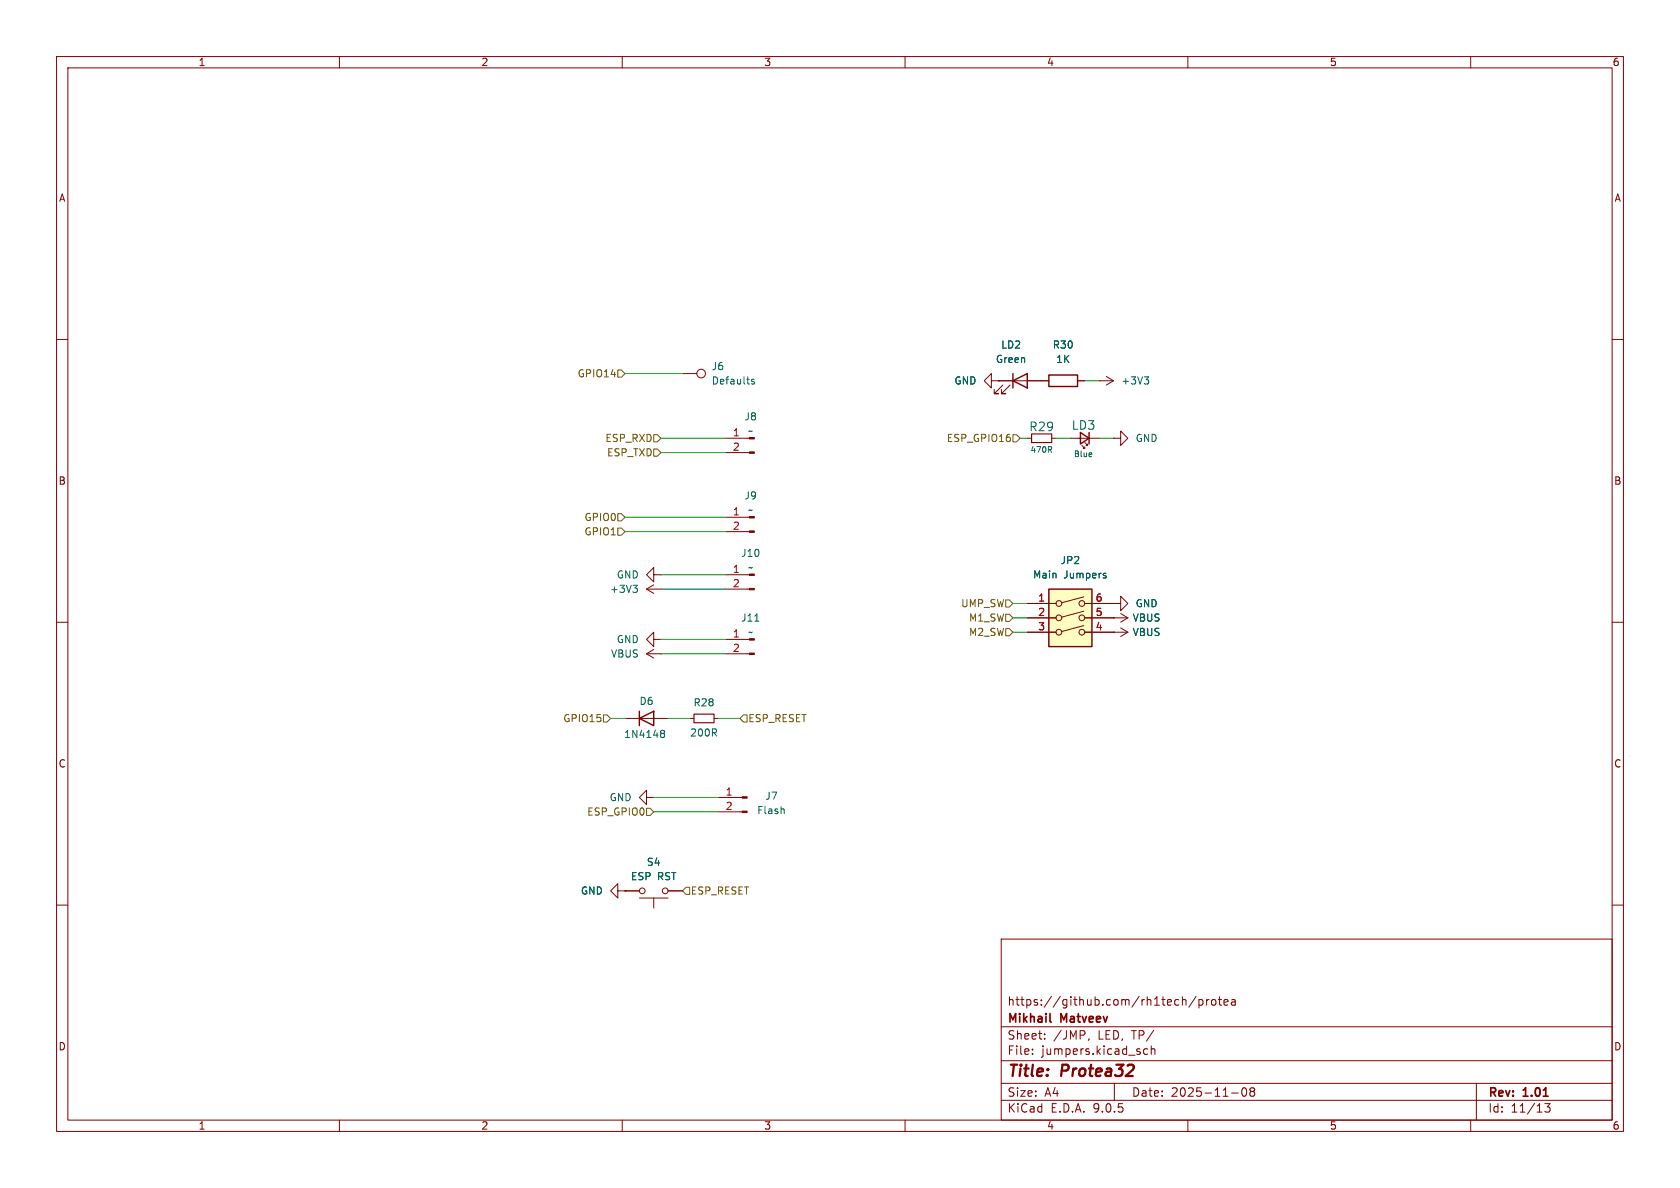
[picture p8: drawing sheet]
(kicad_sch
 (version 20250114)
 (generator "eeschema")
 (generator_version "9.0")
 (paper "A4")
 (title_block
  (title "${NAME}")
  (date "${DATE}")
  (rev "${VERSION}")
  (company "Mikhail Matveev")
  (comment 1 "https://github.com/rh1tech/protea"))
 (lib_symbols
  (symbol "Connector:TestPoint"
   (pin_numbers (hide yes))
   (pin_names
    (offset 0.762) (hide yes)) (exclude_from_sim no) (in_bom yes) (on_board yes)
   (property "Reference" "TP" (at 0 6.858 0) (effects (font (size 1.27 1.27))))
   (property "Value" "TestPoint" (at 0 5.08 0) (effects (font (size 1.27 1.27))))
   (property "Footprint" "" (at 5.08 0 0) (effects (font (size 1.27 1.27)) (hide yes)))
   (property "Datasheet" "~" (at 5.08 0 0) (effects (font (size 1.27 1.27)) (hide yes)))
   (property "Description" "test point" (at 0 0 0) (effects (font (size 1.27 1.27)) (hide yes)))
   (symbol "TestPoint_0_1"
    (circle (center 0 3.302) (radius 0.762) (stroke (width 0) (type default)) (fill (type none))))
   (symbol "TestPoint_1_1"
    (pin passive line (at 0 0 90) (length 2.54) (name "1" (effects (font (size 1.27 1.27)))) (number "1" (effects (font (size 1.27 1.27))))))
   (embedded_fonts no))
  (symbol "Protea:+3V3"
   (power)
   (pin_numbers (hide yes))
   (pin_names
    (offset 0) (hide yes)) (exclude_from_sim no) (in_bom yes) (on_board yes)
   (property "Reference" "#PWR" (at 0 -3.81 0) (effects (font (size 1.27 1.27)) (hide yes)))
   (property "Value" "+3V3" (at 0 3.556 0) (effects (font (size 1.27 1.27))))
   (property "Footprint" "" (at 0 0 0) (effects (font (size 1.27 1.27)) (hide yes)))
   (property "Datasheet" "" (at 0 0 0) (effects (font (size 1.27 1.27)) (hide yes)))
   (property "Description" "Power symbol creates a global label with name \"+3V3\"" (at 0 0 0) (effects (font (size 1.27 1.27)) (hide yes)))
   (symbol "+3V3_0_1"
    (polyline (pts (xy -0.762 1.27) (xy 0 2.54)) (stroke (width 0) (type default)) (fill (type none)))
    (polyline (pts (xy 0 2.54) (xy 0.762 1.27)) (stroke (width 0) (type default)) (fill (type none)))
    (polyline (pts (xy 0 0) (xy 0 2.54)) (stroke (width 0) (type default)) (fill (type none))))
   (symbol "+3V3_1_1"
    (pin power_in line (at 0 0 90) (length 0) (name "~" (effects (font (size 1.27 1.27)))) (number "1" (effects (font (size 1.27 1.27))))))
   (embedded_fonts no))
  (symbol "Protea:1N4148"
   (pin_numbers (hide yes))
   (pin_names (hide yes)) (exclude_from_sim no) (in_bom yes) (on_board yes)
   (property "Reference" "D" (at 0 2.54 0) (effects (font (size 1.27 1.27))))
   (property "Value" "1N4148" (at 0 -2.54 0) (effects (font (size 1.27 1.27))))
   (property "Footprint" "Diode_THT:D_DO-35_SOD27_P7.62mm_Horizontal" (at 0 0 0) (effects (font (size 1.27 1.27)) (hide yes)))
   (property "Datasheet" "https://assets.nexperia.com/documents/data-sheet/1N4148_1N4448.pdf" (at 0 0 0) (effects (font (size 1.27 1.27)) (hide yes)))
   (property "Description" "100V 0.15A standard switching diode, DO-35" (at 0 0 0) (effects (font (size 1.27 1.27)) (hide yes)))
   (property "Sim.Device" "D" (at 0 0 0) (effects (font (size 1.27 1.27)) (hide yes)))
   (property "Sim.Pins" "1=K 2=A" (at 0 0 0) (effects (font (size 1.27 1.27)) (hide yes)))
   (symbol "1N4148_0_1"
    (polyline (pts (xy -1.27 1.27) (xy -1.27 -1.27)) (stroke (width 0.254) (type default)) (fill (type none)))
    (polyline (pts (xy 1.27 1.27) (xy 1.27 -1.27) (xy -1.27 0) (xy 1.27 1.27)) (stroke (width 0.254) (type default)) (fill (type none)))
    (polyline (pts (xy 1.27 0) (xy -1.27 0)) (stroke (width 0) (type default)) (fill (type none))))
   (symbol "1N4148_1_1"
    (pin passive line (at -3.81 0 0) (length 2.54) (name "K" (effects (font (size 1.27 1.27)))) (number "1" (effects (font (size 1.27 1.27)))))
    (pin passive line (at 3.81 0 180) (length 2.54) (name "A" (effects (font (size 1.27 1.27)))) (number "2" (effects (font (size 1.27 1.27))))))
   (embedded_fonts no))
  (symbol "Protea:Conn_01x02_Pin"
   (pin_names
    (offset 1.016) (hide yes)) (exclude_from_sim no) (in_bom yes) (on_board yes)
   (property "Reference" "J" (at 0 2.54 0) (effects (font (size 1.27 1.27))))
   (property "Value" "Conn_01x02_Pin" (at 0 -5.08 0) (effects (font (size 1.27 1.27))))
   (property "Footprint" "" (at 0 0 0) (effects (font (size 1.27 1.27)) (hide yes)))
   (property "Datasheet" "~" (at 0 0 0) (effects (font (size 1.27 1.27)) (hide yes)))
   (property "Description" "Generic connector, single row, 01x02, script generated" (at 0 0 0) (effects (font (size 1.27 1.27)) (hide yes)))
   (symbol "Conn_01x02_Pin_1_1"
    (rectangle (start 0.8636 0.127) (end 0 -0.127) (stroke (width 0.1524) (type default)) (fill (type outline)))
    (rectangle (start 0.8636 -2.413) (end 0 -2.667) (stroke (width 0.1524) (type default)) (fill (type outline)))
    (polyline (pts (xy 1.27 0) (xy 0.8636 0)) (stroke (width 0.1524) (type default)) (fill (type none)))
    (polyline (pts (xy 1.27 -2.54) (xy 0.8636 -2.54)) (stroke (width 0.1524) (type default)) (fill (type none)))
    (pin passive line (at 5.08 0 180) (length 3.81) (name "Pin_1" (effects (font (size 1.27 1.27)))) (number "1" (effects (font (size 1.27 1.27)))))
    (pin passive line (at 5.08 -2.54 180) (length 3.81) (name "Pin_2" (effects (font (size 1.27 1.27)))) (number "2" (effects (font (size 1.27 1.27))))))
   (embedded_fonts no))
  (symbol "Protea:Conn_01x02_Pin_1"
   (pin_names
    (offset 1.016) (hide yes)) (exclude_from_sim no) (in_bom yes) (on_board yes)
   (property "Reference" "J" (at 0 2.54 0) (effects (font (size 1.27 1.27))))
   (property "Value" "Conn_01x02_Pin" (at 0 -5.08 0) (effects (font (size 1.27 1.27))))
   (property "Footprint" "" (at 0 0 0) (effects (font (size 1.27 1.27)) (hide yes)))
   (property "Datasheet" "~" (at 0 0 0) (effects (font (size 1.27 1.27)) (hide yes)))
   (property "Description" "Generic connector, single row, 01x02, script generated" (at 0 0 0) (effects (font (size 1.27 1.27)) (hide yes)))
   (symbol "Conn_01x02_Pin_1_1_1"
    (rectangle (start 0.8636 0.127) (end 0 -0.127) (stroke (width 0.1524) (type default)) (fill (type outline)))
    (rectangle (start 0.8636 -2.413) (end 0 -2.667) (stroke (width 0.1524) (type default)) (fill (type outline)))
    (polyline (pts (xy 1.27 0) (xy 0.8636 0)) (stroke (width 0.1524) (type default)) (fill (type none)))
    (polyline (pts (xy 1.27 -2.54) (xy 0.8636 -2.54)) (stroke (width 0.1524) (type default)) (fill (type none)))
    (pin passive line (at 5.08 0 180) (length 3.81) (name "Pin_1" (effects (font (size 1.27 1.27)))) (number "1" (effects (font (size 1.27 1.27)))))
    (pin passive line (at 5.08 -2.54 180) (length 3.81) (name "Pin_2" (effects (font (size 1.27 1.27)))) (number "2" (effects (font (size 1.27 1.27))))))
   (embedded_fonts no))
  (symbol "Protea:Conn_01x02_Pin_2"
   (pin_names
    (offset 1.016) (hide yes)) (exclude_from_sim no) (in_bom yes) (on_board yes)
   (property "Reference" "J" (at 0 2.54 0) (effects (font (size 1.27 1.27))))
   (property "Value" "Conn_01x02_Pin" (at 0 -5.08 0) (effects (font (size 1.27 1.27))))
   (property "Footprint" "" (at 0 0 0) (effects (font (size 1.27 1.27)) (hide yes)))
   (property "Datasheet" "~" (at 0 0 0) (effects (font (size 1.27 1.27)) (hide yes)))
   (property "Description" "Generic connector, single row, 01x02, script generated" (at 0 0 0) (effects (font (size 1.27 1.27)) (hide yes)))
   (symbol "Conn_01x02_Pin_2_1_1"
    (rectangle (start 0.8636 0.127) (end 0 -0.127) (stroke (width 0.1524) (type default)) (fill (type outline)))
    (rectangle (start 0.8636 -2.413) (end 0 -2.667) (stroke (width 0.1524) (type default)) (fill (type outline)))
    (polyline (pts (xy 1.27 0) (xy 0.8636 0)) (stroke (width 0.1524) (type default)) (fill (type none)))
    (polyline (pts (xy 1.27 -2.54) (xy 0.8636 -2.54)) (stroke (width 0.1524) (type default)) (fill (type none)))
    (pin passive line (at 5.08 0 180) (length 3.81) (name "Pin_1" (effects (font (size 1.27 1.27)))) (number "1" (effects (font (size 1.27 1.27)))))
    (pin passive line (at 5.08 -2.54 180) (length 3.81) (name "Pin_2" (effects (font (size 1.27 1.27)))) (number "2" (effects (font (size 1.27 1.27))))))
   (embedded_fonts no))
  (symbol "Protea:Conn_01x02_Pin_3"
   (pin_names
    (offset 1.016) (hide yes)) (exclude_from_sim no) (in_bom yes) (on_board yes)
   (property "Reference" "J" (at 0 2.54 0) (effects (font (size 1.27 1.27))))
   (property "Value" "Conn_01x02_Pin" (at 0 -5.08 0) (effects (font (size 1.27 1.27))))
   (property "Footprint" "" (at 0 0 0) (effects (font (size 1.27 1.27)) (hide yes)))
   (property "Datasheet" "~" (at 0 0 0) (effects (font (size 1.27 1.27)) (hide yes)))
   (property "Description" "Generic connector, single row, 01x02, script generated" (at 0 0 0) (effects (font (size 1.27 1.27)) (hide yes)))
   (symbol "Conn_01x02_Pin_3_1_1"
    (rectangle (start 0.8636 0.127) (end 0 -0.127) (stroke (width 0.1524) (type default)) (fill (type outline)))
    (rectangle (start 0.8636 -2.413) (end 0 -2.667) (stroke (width 0.1524) (type default)) (fill (type outline)))
    (polyline (pts (xy 1.27 0) (xy 0.8636 0)) (stroke (width 0.1524) (type default)) (fill (type none)))
    (polyline (pts (xy 1.27 -2.54) (xy 0.8636 -2.54)) (stroke (width 0.1524) (type default)) (fill (type none)))
    (pin passive line (at 5.08 0 180) (length 3.81) (name "Pin_1" (effects (font (size 1.27 1.27)))) (number "1" (effects (font (size 1.27 1.27)))))
    (pin passive line (at 5.08 -2.54 180) (length 3.81) (name "Pin_2" (effects (font (size 1.27 1.27)))) (number "2" (effects (font (size 1.27 1.27))))))
   (embedded_fonts no))
  (symbol "Protea:GND"
   (power)
   (pin_numbers (hide yes))
   (pin_names
    (offset 0) (hide yes)) (exclude_from_sim no) (in_bom yes) (on_board yes)
   (property "Reference" "#PWR" (at 0 -6.35 0) (effects (font (size 1.27 1.27)) (hide yes)))
   (property "Value" "GND" (at 0 -3.81 0) (effects (font (size 1.27 1.27))))
   (property "Footprint" "" (at 0 0 0) (effects (font (size 1.27 1.27)) (hide yes)))
   (property "Datasheet" "" (at 0 0 0) (effects (font (size 1.27 1.27)) (hide yes)))
   (property "Description" "Power symbol creates a global label with name \"GND\" , ground" (at 0 0 0) (effects (font (size 1.27 1.27)) (hide yes)))
   (symbol "GND_0_1"
    (polyline (pts (xy 0 0) (xy 0 -1.27) (xy 1.27 -1.27) (xy 0 -2.54) (xy -1.27 -1.27) (xy 0 -1.27)) (stroke (width 0) (type default)) (fill (type none))))
   (symbol "GND_1_1"
    (pin power_in line (at 0 0 270) (length 0) (name "~" (effects (font (size 1.27 1.27)))) (number "1" (effects (font (size 1.27 1.27))))))
   (embedded_fonts no))
  (symbol "Protea:LED"
   (pin_numbers (hide yes))
   (pin_names
    (offset 1.016) (hide yes)) (exclude_from_sim no) (in_bom yes) (on_board yes)
   (property "Reference" "D" (at 0 2.54 0) (effects (font (size 1.27 1.27))))
   (property "Value" "LED" (at 0 -2.54 0) (effects (font (size 1.27 1.27))))
   (property "Footprint" "" (at 0 0 0) (effects (font (size 1.27 1.27)) (hide yes)))
   (property "Datasheet" "~" (at 0 0 0) (effects (font (size 1.27 1.27)) (hide yes)))
   (property "Description" "Light emitting diode" (at 0 0 0) (effects (font (size 1.27 1.27)) (hide yes)))
   (property "Sim.Pins" "1=K 2=A" (at 0 0 0) (effects (font (size 1.27 1.27)) (hide yes)))
   (symbol "LED_0_1"
    (polyline (pts (xy -3.048 -0.762) (xy -4.572 -2.286) (xy -3.81 -2.286) (xy -4.572 -2.286) (xy -4.572 -1.524)) (stroke (width 0) (type default)) (fill (type none)))
    (polyline (pts (xy -1.778 -0.762) (xy -3.302 -2.286) (xy -2.54 -2.286) (xy -3.302 -2.286) (xy -3.302 -1.524)) (stroke (width 0) (type default)) (fill (type none)))
    (polyline (pts (xy -1.27 0) (xy 1.27 0)) (stroke (width 0) (type default)) (fill (type none)))
    (polyline (pts (xy -1.27 -1.27) (xy -1.27 1.27)) (stroke (width 0.254) (type default)) (fill (type none)))
    (polyline (pts (xy 1.27 -1.27) (xy 1.27 1.27) (xy -1.27 0) (xy 1.27 -1.27)) (stroke (width 0.254) (type default)) (fill (type none))))
   (symbol "LED_1_1"
    (pin passive line (at -3.81 0 0) (length 2.54) (name "K" (effects (font (size 1.27 1.27)))) (number "1" (effects (font (size 1.27 1.27)))))
    (pin passive line (at 3.81 0 180) (length 2.54) (name "A" (effects (font (size 1.27 1.27)))) (number "2" (effects (font (size 1.27 1.27))))))
   (embedded_fonts no))
  (symbol "Protea:LED_Small"
   (pin_numbers (hide yes))
   (pin_names
    (offset 0.254) (hide yes)) (exclude_from_sim no) (in_bom yes) (on_board yes)
   (property "Reference" "D" (at -1.27 3.175 0) (effects (font (size 1.27 1.27)) (justify left)))
   (property "Value" "LED_Small" (at -4.445 -2.54 0) (effects (font (size 1.27 1.27)) (justify left)))
   (property "Footprint" "" (at 0 0 90) (effects (font (size 1.27 1.27)) (hide yes)))
   (property "Datasheet" "~" (at 0 0 90) (effects (font (size 1.27 1.27)) (hide yes)))
   (property "Description" "Light emitting diode, small symbol" (at 0 0 0) (effects (font (size 1.27 1.27)) (hide yes)))
   (property "Sim.Pin" "1=K 2=A" (at 0 0 0) (effects (font (size 1.27 1.27)) (hide yes)))
   (symbol "LED_Small_0_1"
    (polyline (pts (xy -0.762 -1.016) (xy -0.762 1.016)) (stroke (width 0.254) (type default)) (fill (type none)))
    (polyline (pts (xy 0 0.762) (xy -0.508 1.27) (xy -0.254 1.27) (xy -0.508 1.27) (xy -0.508 1.016)) (stroke (width 0) (type default)) (fill (type none)))
    (polyline (pts (xy 0.508 1.27) (xy 0 1.778) (xy 0.254 1.778) (xy 0 1.778) (xy 0 1.524)) (stroke (width 0) (type default)) (fill (type none)))
    (polyline (pts (xy 0.762 -1.016) (xy -0.762 0) (xy 0.762 1.016) (xy 0.762 -1.016)) (stroke (width 0.254) (type default)) (fill (type none)))
    (polyline (pts (xy 1.016 0) (xy -0.762 0)) (stroke (width 0) (type default)) (fill (type none))))
   (symbol "LED_Small_1_1"
    (pin passive line (at -2.54 0 0) (length 1.778) (name "K" (effects (font (size 1.27 1.27)))) (number "1" (effects (font (size 1.27 1.27)))))
    (pin passive line (at 2.54 0 180) (length 1.778) (name "A" (effects (font (size 1.27 1.27)))) (number "2" (effects (font (size 1.27 1.27))))))
   (embedded_fonts no))
  (symbol "Protea:R"
   (pin_numbers (hide yes))
   (pin_names
    (offset 0)) (exclude_from_sim no) (in_bom yes) (on_board yes)
   (property "Reference" "R" (at 2.032 0 90) (effects (font (size 1.27 1.27))))
   (property "Value" "R" (at 0 0 90) (effects (font (size 1.27 1.27))))
   (property "Footprint" "" (at -1.778 0 90) (effects (font (size 1.27 1.27)) (hide yes)))
   (property "Datasheet" "~" (at 0 0 0) (effects (font (size 1.27 1.27)) (hide yes)))
   (property "Description" "Resistor" (at 0 0 0) (effects (font (size 1.27 1.27)) (hide yes)))
   (symbol "R_0_1"
    (rectangle (start -1.016 -2.54) (end 1.016 2.54) (stroke (width 0.254) (type default)) (fill (type none))))
   (symbol "R_1_1"
    (pin passive line (at 0 3.81 270) (length 1.27) (name "~" (effects (font (size 1.27 1.27)))) (number "1" (effects (font (size 1.27 1.27)))))
    (pin passive line (at 0 -3.81 90) (length 1.27) (name "~" (effects (font (size 1.27 1.27)))) (number "2" (effects (font (size 1.27 1.27))))))
   (embedded_fonts no))
  (symbol "Protea:R_Small"
   (pin_numbers (hide yes))
   (pin_names
    (offset 0.254) (hide yes)) (exclude_from_sim no) (in_bom yes) (on_board yes)
   (property "Reference" "R" (at 0 0 90) (effects (font (size 1.016 1.016))))
   (property "Value" "R_Small" (at 1.778 0 90) (effects (font (size 1.27 1.27))))
   (property "Footprint" "" (at 0 0 0) (effects (font (size 1.27 1.27)) (hide yes)))
   (property "Datasheet" "~" (at 0 0 0) (effects (font (size 1.27 1.27)) (hide yes)))
   (property "Description" "Resistor, small symbol" (at 0 0 0) (effects (font (size 1.27 1.27)) (hide yes)))
   (symbol "R_Small_0_1"
    (rectangle (start -0.762 1.778) (end 0.762 -1.778) (stroke (width 0.2032) (type default)) (fill (type none))))
   (symbol "R_Small_1_1"
    (pin passive line (at 0 2.54 270) (length 0.762) (name "~" (effects (font (size 1.27 1.27)))) (number "1" (effects (font (size 1.27 1.27)))))
    (pin passive line (at 0 -2.54 90) (length 0.762) (name "~" (effects (font (size 1.27 1.27)))) (number "2" (effects (font (size 1.27 1.27))))))
   (embedded_fonts no))
  (symbol "Protea:SW_DIP_x03"
   (pin_names
    (offset 0) (hide yes)) (exclude_from_sim no) (in_bom yes) (on_board yes)
   (property "Reference" "JP1" (at 0 10.16 0) (effects (font (size 1.27 1.27))))
   (property "Value" "Main Jumpers" (at 0 7.62 0) (effects (font (size 1.27 1.27))))
   (property "Footprint" "FRANK:SW_DS05-127-2-04BK-SMT-TR" (at 0 -2.54 0) (effects (font (size 1.27 1.27)) (hide yes)))
   (property "Datasheet" "~" (at 0 -2.54 0) (effects (font (size 1.27 1.27)) (hide yes)))
   (property "Description" "3x DIP Switch, Single Pole Single Throw (SPST) switch, small symbol" (at 0 0 0) (effects (font (size 1.27 1.27)) (hide yes)))
   (property "AliExpress" "https://www.aliexpress.com/item/1005006144087226.html" (at 0 0 0) (effects (font (size 1.27 1.27)) (hide yes)))
   (property "Availability" "" (at 0 0 0) (effects (font (size 1.27 1.27))))
   (property "Check_prices" "" (at 0 0 0) (effects (font (size 1.27 1.27))))
   (property "Description_1" "" (at 0 0 0) (effects (font (size 1.27 1.27))))
   (property "MF" "" (at 0 0 0) (effects (font (size 1.27 1.27))))
   (property "MP" "" (at 0 0 0) (effects (font (size 1.27 1.27))))
   (property "Package" "" (at 0 0 0) (effects (font (size 1.27 1.27))))
   (property "Price" "" (at 0 0 0) (effects (font (size 1.27 1.27))))
   (property "SnapEDA_Link" "" (at 0 0 0) (effects (font (size 1.27 1.27))))
   (symbol "SW_DIP_x03_0_0"
    (circle (center -2.032 2.54) (radius 0.508) (stroke (width 0) (type default)) (fill (type none)))
    (circle (center -2.032 0) (radius 0.508) (stroke (width 0) (type default)) (fill (type none)))
    (circle (center -2.032 -2.54) (radius 0.508) (stroke (width 0) (type default)) (fill (type none)))
    (polyline (pts (xy -1.524 2.667) (xy 2.3622 3.7084)) (stroke (width 0) (type default)) (fill (type none)))
    (polyline (pts (xy -1.524 0.127) (xy 2.3622 1.1684)) (stroke (width 0) (type default)) (fill (type none)))
    (polyline (pts (xy -1.524 -2.413) (xy 2.3622 -1.3716)) (stroke (width 0) (type default)) (fill (type none)))
    (circle (center 2.032 2.54) (radius 0.508) (stroke (width 0) (type default)) (fill (type none)))
    (circle (center 2.032 0) (radius 0.508) (stroke (width 0) (type default)) (fill (type none)))
    (circle (center 2.032 -2.54) (radius 0.508) (stroke (width 0) (type default)) (fill (type none))))
   (symbol "SW_DIP_x03_0_1"
    (rectangle (start -3.81 5.08) (end 3.81 -5.08) (stroke (width 0.254) (type default)) (fill (type background))))
   (symbol "SW_DIP_x03_1_1"
    (pin passive line (at -7.62 2.54 0) (length 5.08) (name "~" (effects (font (size 1.27 1.27)))) (number "1" (effects (font (size 1.27 1.27)))))
    (pin passive line (at -7.62 0 0) (length 5.08) (name "~" (effects (font (size 1.27 1.27)))) (number "2" (effects (font (size 1.27 1.27)))))
    (pin passive line (at -7.62 -2.54 0) (length 5.08) (name "~" (effects (font (size 1.27 1.27)))) (number "3" (effects (font (size 1.27 1.27)))))
    (pin passive line (at 7.62 2.54 180) (length 5.08) (name "~" (effects (font (size 1.27 1.27)))) (number "6" (effects (font (size 1.27 1.27)))))
    (pin passive line (at 7.62 0 180) (length 5.08) (name "~" (effects (font (size 1.27 1.27)))) (number "5" (effects (font (size 1.27 1.27)))))
    (pin passive line (at 7.62 -2.54 180) (length 5.08) (name "~" (effects (font (size 1.27 1.27)))) (number "4" (effects (font (size 1.27 1.27))))))
   (embedded_fonts no))
  (symbol "Protea:SW_Push"
   (pin_numbers (hide yes))
   (pin_names
    (offset 1.016) (hide yes)) (exclude_from_sim no) (in_bom yes) (on_board yes)
   (property "Reference" "SW" (at 1.27 2.54 0) (effects (font (size 1.27 1.27)) (justify left)))
   (property "Value" "SW_Push" (at 0 -1.524 0) (effects (font (size 1.27 1.27))))
   (property "Footprint" "" (at 0 5.08 0) (effects (font (size 1.27 1.27)) (hide yes)))
   (property "Datasheet" "~" (at 0 5.08 0) (effects (font (size 1.27 1.27)) (hide yes)))
   (property "Description" "Push button switch, generic, two pins" (at 0 0 0) (effects (font (size 1.27 1.27)) (hide yes)))
   (symbol "SW_Push_0_1"
    (circle (center -2.032 0) (radius 0.508) (stroke (width 0) (type default)) (fill (type none)))
    (polyline (pts (xy 0 1.27) (xy 0 3.048)) (stroke (width 0) (type default)) (fill (type none)))
    (circle (center 2.032 0) (radius 0.508) (stroke (width 0) (type default)) (fill (type none)))
    (polyline (pts (xy 2.54 1.27) (xy -2.54 1.27)) (stroke (width 0) (type default)) (fill (type none)))
    (pin passive line (at -5.08 0 0) (length 2.54) (name "1" (effects (font (size 1.27 1.27)))) (number "1" (effects (font (size 1.27 1.27)))))
    (pin passive line (at 5.08 0 180) (length 2.54) (name "2" (effects (font (size 1.27 1.27)))) (number "2" (effects (font (size 1.27 1.27))))))
   (embedded_fonts no))
  (symbol "Protea:VBUS"
   (power)
   (pin_numbers (hide yes))
   (pin_names
    (offset 0) (hide yes)) (exclude_from_sim no) (in_bom yes) (on_board yes)
   (property "Reference" "#PWR" (at 0 -3.81 0) (effects (font (size 1.27 1.27)) (hide yes)))
   (property "Value" "VBUS" (at 0 3.556 0) (effects (font (size 1.27 1.27))))
   (property "Footprint" "" (at 0 0 0) (effects (font (size 1.27 1.27)) (hide yes)))
   (property "Datasheet" "" (at 0 0 0) (effects (font (size 1.27 1.27)) (hide yes)))
   (property "Description" "Power symbol creates a global label with name \"VBUS\"" (at 0 0 0) (effects (font (size 1.27 1.27)) (hide yes)))
   (symbol "VBUS_0_1"
    (polyline (pts (xy -0.762 1.27) (xy 0 2.54)) (stroke (width 0) (type default)) (fill (type none)))
    (polyline (pts (xy 0 2.54) (xy 0.762 1.27)) (stroke (width 0) (type default)) (fill (type none)))
    (polyline (pts (xy 0 0) (xy 0 2.54)) (stroke (width 0) (type default)) (fill (type none))))
   (symbol "VBUS_1_1"
    (pin power_in line (at 0 0 90) (length 0) (name "~" (effects (font (size 1.27 1.27)))) (number "1" (effects (font (size 1.27 1.27))))))
   (embedded_fonts no)))
 (wire
  (pts (xy 127 127) (xy 130.81 127))
  (stroke (width 0) (type default)))
 (wire
  (pts (xy 116.84 80.01) (xy 128.27 80.01))
  (stroke (width 0) (type default)))
 (wire
  (pts (xy 115.57 140.97) (xy 127 140.97))
  (stroke (width 0) (type default)))
 (wire
  (pts (xy 116.84 113.03) (xy 128.27 113.03))
  (stroke (width 0) (type default)))
 (wire
  (pts (xy 191.77 67.31) (xy 194.31 67.31))
  (stroke (width 0) (type default)))
 (wire
  (pts (xy 110.49 66.04) (xy 120.65 66.04))
  (stroke (width 0) (type default)))
 (wire
  (pts (xy 118.11 127) (xy 121.92 127))
  (stroke (width 0) (type default)))
 (wire
  (pts (xy 110.49 93.98) (xy 128.27 93.98))
  (stroke (width 0) (type default)))
 (wire
  (pts (xy 116.84 115.57) (xy 128.27 115.57))
  (stroke (width 0) (type default)))
 (wire
  (pts (xy 179.07 111.76) (xy 181.61 111.76))
  (stroke (width 0) (type default)))
 (wire
  (pts (xy 116.84 77.47) (xy 128.27 77.47))
  (stroke (width 0) (type default)))
 (wire
  (pts (xy 116.84 101.6) (xy 128.27 101.6))
  (stroke (width 0) (type default)))
 (wire
  (pts (xy 179.07 106.68) (xy 181.61 106.68))
  (stroke (width 0) (type default)))
 (wire
  (pts (xy 194.31 77.47) (xy 196.85 77.47))
  (stroke (width 0) (type default)))
 (wire
  (pts (xy 107.95 127) (xy 110.49 127))
  (stroke (width 0) (type default)))
 (wire
  (pts (xy 115.57 143.51) (xy 127 143.51))
  (stroke (width 0) (type default)))
 (wire
  (pts (xy 116.84 104.14) (xy 128.27 104.14))
  (stroke (width 0) (type default)))
 (wire
  (pts (xy 186.69 77.47) (xy 189.23 77.47))
  (stroke (width 0) (type default)))
 (wire
  (pts (xy 180.34 77.47) (xy 181.61 77.47))
  (stroke (width 0) (type default)))
 (wire
  (pts (xy 110.49 91.44) (xy 128.27 91.44))
  (stroke (width 0) (type default)))
 (wire
  (pts (xy 179.07 109.22) (xy 181.61 109.22))
  (stroke (width 0) (type default)))
 (hierarchical_label "ESP_RESET"
  (shape input)
  (at 120.65 157.48 0)
  (effects (font (size 1.27 1.27)) (justify left)))
 (hierarchical_label "ESP_TXD"
  (shape input)
  (at 116.84 80.01 180)
  (effects (font (size 1.27 1.27)) (justify right)))
 (hierarchical_label "GPIO1"
  (shape input)
  (at 110.49 93.98 180)
  (effects (font (size 1.27 1.27)) (justify right)))
 (hierarchical_label "M1_SW"
  (shape input)
  (at 179.07 109.22 180)
  (effects (font (size 1.27 1.27)) (justify right)))
 (hierarchical_label "GPIO0"
  (shape input)
  (at 110.49 91.44 180)
  (effects (font (size 1.27 1.27)) (justify right)))
 (hierarchical_label "UMP_SW"
  (shape input)
  (at 179.07 106.68 180)
  (effects (font (size 1.27 1.27)) (justify right)))
 (hierarchical_label "ESP_RESET"
  (shape input)
  (at 130.81 127 0)
  (effects (font (size 1.27 1.27)) (justify left)))
 (hierarchical_label "ESP_GPIO16"
  (shape input)
  (at 180.34 77.47 180)
  (effects (font (size 1.27 1.27)) (justify right)))
 (hierarchical_label "M2_SW"
  (shape input)
  (at 179.07 111.76 180)
  (effects (font (size 1.27 1.27)) (justify right)))
 (hierarchical_label "ESP_GPIO0"
  (shape input)
  (at 115.57 143.51 180)
  (effects (font (size 1.27 1.27)) (justify right)))
 (hierarchical_label "ESP_RXD"
  (shape input)
  (at 116.84 77.47 180)
  (effects (font (size 1.27 1.27)) (justify right)))
 (hierarchical_label "GPIO14"
  (shape input)
  (at 110.49 66.04 180)
  (effects (font (size 1.27 1.27)) (justify right)))
 (hierarchical_label "GPIO15"
  (shape input)
  (at 107.95 127 180)
  (effects (font (size 1.27 1.27)) (justify right)))
 (symbol
  (lib_id "Protea:GND")
  (at 116.84 101.6 270)
  (mirror x)
  (unit 1)
  (exclude_from_sim no)
  (in_bom yes)
  (on_board yes)
  (dnp no)
  (property "Reference" "#PWR092" (at 110.49 101.6 0) (effects (font (size 1.27 1.27)) (hide yes)))
  (property "Value" "GND" (at 113.03 101.6001 90) (effects (font (size 1.27 1.27)) (justify right)))
  (property "Footprint" "" (at 116.84 101.6 0) (effects (font (size 1.27 1.27)) (hide yes)))
  (property "Datasheet" "" (at 116.84 101.6 0) (effects (font (size 1.27 1.27)) (hide yes)))
  (property "Description" "Power symbol creates a global label with name \"GND\" , ground" (at 116.84 101.6 0) (effects (font (size 1.27 1.27)) (hide yes)))
  (pin "1"))
 (symbol
  (lib_id "Protea:GND")
  (at 176.53 67.31 270)
  (unit 1)
  (exclude_from_sim no)
  (in_bom yes)
  (on_board yes)
  (dnp no)
  (fields_autoplaced yes)
  (property "Reference" "#PWR096" (at 170.18 67.31 0) (effects (font (size 1.27 1.27)) (hide yes)))
  (property "Value" "GND" (at 172.72 67.3099 90) (effects (font (size 1.27 1.27)) (justify right)))
  (property "Footprint" "" (at 176.53 67.31 0) (effects (font (size 1.27 1.27)) (hide yes)))
  (property "Datasheet" "" (at 176.53 67.31 0) (effects (font (size 1.27 1.27)) (hide yes)))
  (property "Description" "Power symbol creates a global label with name \"GND\" , ground" (at 176.53 67.31 0) (effects (font (size 1.27 1.27)) (hide yes)))
  (pin "1"))
 (symbol
  (lib_id "Protea:+3V3")
  (at 116.84 104.14 90)
  (mirror x)
  (unit 1)
  (exclude_from_sim no)
  (in_bom yes)
  (on_board yes)
  (dnp no)
  (fields_autoplaced yes)
  (property "Reference" "#PWR093" (at 120.65 104.14 0) (effects (font (size 1.27 1.27)) (hide yes)))
  (property "Value" "+3V3" (at 113.03 104.1399 90) (effects (font (size 1.27 1.27)) (justify left)))
  (property "Footprint" "" (at 116.84 104.14 0) (effects (font (size 1.27 1.27)) (hide yes)))
  (property "Datasheet" "" (at 116.84 104.14 0) (effects (font (size 1.27 1.27)) (hide yes)))
  (property "Description" "Power symbol creates a global label with name \"+3V3\"" (at 116.84 104.14 0) (effects (font (size 1.27 1.27)) (hide yes)))
  (pin "1"))
 (symbol
  (lib_id "Protea:SW_DIP_x03")
  (at 189.23 109.22 0)
  (unit 1)
  (exclude_from_sim no)
  (in_bom yes)
  (on_board yes)
  (dnp no)
  (fields_autoplaced yes)
  (property "Reference" "JP2" (at 189.23 99.06 0) (effects (font (size 1.27 1.27))))
  (property "Value" "Main Jumpers" (at 189.23 101.6 0) (effects (font (size 1.27 1.27))))
  (property "Footprint" "FRANK:DS05127203BKSMTTR" (at 189.23 111.76 0) (effects (font (size 1.27 1.27)) (hide yes)))
  (property "Datasheet" "" (at 189.23 111.76 0) (effects (font (size 1.27 1.27)) (hide yes)))
  (property "Description" "3x DIP Switch, Single Pole Single Throw (SPST) switch, small symbol" (at 189.23 109.22 0) (effects (font (size 1.27 1.27)) (hide yes)))
  (property "AliExpress" "https://www.aliexpress.com/item/1005008380805570.html" (at 189.23 109.22 0) (effects (font (size 1.27 1.27)) (hide yes)))
  (property "Availability" "" (at 189.23 109.22 0) (effects (font (size 1.27 1.27))))
  (property "Check_prices" "" (at 189.23 109.22 0) (effects (font (size 1.27 1.27))))
  (property "Description_1" "" (at 189.23 109.22 0) (effects (font (size 1.27 1.27))))
  (property "MF" "" (at 189.23 109.22 0) (effects (font (size 1.27 1.27))))
  (property "MP" "" (at 189.23 109.22 0) (effects (font (size 1.27 1.27))))
  (property "Package" "" (at 189.23 109.22 0) (effects (font (size 1.27 1.27))))
  (property "Price" "" (at 189.23 109.22 0) (effects (font (size 1.27 1.27))))
  (property "SnapEDA_Link" "" (at 189.23 109.22 0) (effects (font (size 1.27 1.27))))
  (pin "2")
  (pin "5")
  (pin "4")
  (pin "1")
  (pin "6")
  (pin "3"))
 (symbol
  (lib_id "Protea:LED")
  (at 180.34 67.31 0)
  (unit 1)
  (exclude_from_sim no)
  (in_bom yes)
  (on_board yes)
  (dnp no)
  (fields_autoplaced yes)
  (property "Reference" "LD2" (at 178.7525 60.96 0) (effects (font (size 1.27 1.27))))
  (property "Value" "Green" (at 178.7525 63.5 0) (effects (font (size 1.27 1.27))))
  (property "Footprint" "FRANK:LED (0805)" (at 180.34 67.31 0) (effects (font (size 1.27 1.27)) (hide yes)))
  (property "Datasheet" "https://www.farnell.com/datasheets/1760130.pdf" (at 180.34 67.31 0) (effects (font (size 1.27 1.27)) (hide yes)))
  (property "Description" "Light emitting diode" (at 180.34 67.31 0) (effects (font (size 1.27 1.27)) (hide yes)))
  (property "AliExpress" "https://www.aliexpress.com/item/1005007252088951.html" (at 180.34 67.31 0) (effects (font (size 1.27 1.27)) (hide yes)))
  (property "Sim.Pins" "1=K 2=A" (at 180.34 67.31 0) (effects (font (size 1.27 1.27)) (hide yes)))
  (property "Sim.Device" "" (at 180.34 67.31 0) (effects (font (size 1.27 1.27))))
  (property "MANUFACTURER" "" (at 180.34 67.31 0) (effects (font (size 1.27 1.27))))
  (pin "1")
  (pin "2"))
 (symbol
  (lib_id "Protea:Conn_01x02_Pin_1")
  (at 133.35 91.44 0)
  (mirror y)
  (unit 1)
  (exclude_from_sim no)
  (in_bom yes)
  (on_board yes)
  (dnp no)
  (fields_autoplaced yes)
  (property "Reference" "J9" (at 132.715 87.63 0) (effects (font (size 1.27 1.27))))
  (property "Value" "~" (at 132.715 90.17 0) (effects (font (size 1.27 1.27))))
  (property "Footprint" "FRANK:Test Points (1mm x 2)" (at 133.35 91.44 0) (effects (font (size 1.27 1.27)) (hide yes)))
  (property "Datasheet" "~" (at 133.35 91.44 0) (effects (font (size 1.27 1.27)) (hide yes)))
  (property "Description" "Generic connector, single row, 01x02, script generated" (at 133.35 91.44 0) (effects (font (size 1.27 1.27)) (hide yes)))
  (pin "2")
  (pin "1"))
 (symbol
  (lib_id "Protea:Conn_01x02_Pin_2")
  (at 133.35 101.6 0)
  (mirror y)
  (unit 1)
  (exclude_from_sim no)
  (in_bom yes)
  (on_board yes)
  (dnp no)
  (fields_autoplaced yes)
  (property "Reference" "J10" (at 132.715 97.79 0) (effects (font (size 1.27 1.27))))
  (property "Value" "~" (at 132.715 100.33 0) (effects (font (size 1.27 1.27))))
  (property "Footprint" "FRANK:Test Points (1mm x 2)" (at 133.35 101.6 0) (effects (font (size 1.27 1.27)) (hide yes)))
  (property "Datasheet" "~" (at 133.35 101.6 0) (effects (font (size 1.27 1.27)) (hide yes)))
  (property "Description" "Generic connector, single row, 01x02, script generated" (at 133.35 101.6 0) (effects (font (size 1.27 1.27)) (hide yes)))
  (pin "2")
  (pin "1"))
 (symbol
  (lib_id "Protea:1N4148")
  (at 114.3 127 0)
  (unit 1)
  (exclude_from_sim no)
  (in_bom yes)
  (on_board yes)
  (dnp no)
  (property "Reference" "D6" (at 114.3 123.952 0) (effects (font (size 1.27 1.27))))
  (property "Value" "1N4148" (at 114.046 129.794 0) (effects (font (size 1.27 1.27))))
  (property "Footprint" "FRANK:Diode (SOD-323)" (at 114.3 127 0) (effects (font (size 1.27 1.27)) (hide yes)))
  (property "Datasheet" "https://www.vishay.com/docs/85748/1n4148w.pdf" (at 114.3 127 0) (effects (font (size 1.27 1.27)) (hide yes)))
  (property "Description" "100V 0.15A standard switching diode, DO-35" (at 114.3 127 0) (effects (font (size 1.27 1.27)) (hide yes)))
  (property "Sim.Device" "D" (at 114.3 127 0) (effects (font (size 1.27 1.27)) (hide yes)))
  (property "Sim.Pins" "1=K 2=A" (at 114.3 127 0) (effects (font (size 1.27 1.27)) (hide yes)))
  (property "AliExpress" "https://www.aliexpress.com/item/1005005707644429.html" (at 114.3 127 0) (effects (font (size 1.27 1.27)) (hide yes)))
  (property "MANUFACTURER" "" (at 114.3 127 0) (effects (font (size 1.27 1.27))))
  (pin "1")
  (pin "2"))
 (symbol
  (lib_id "Protea:VBUS")
  (at 196.85 109.22 270)
  (unit 1)
  (exclude_from_sim no)
  (in_bom yes)
  (on_board yes)
  (dnp no)
  (property "Reference" "#PWR0100" (at 193.04 109.22 0) (effects (font (size 1.27 1.27)) (hide yes)))
  (property "Value" "VBUS" (at 202.692 109.22 90) (effects (font (size 1.27 1.27))))
  (property "Footprint" "" (at 196.85 109.22 0) (effects (font (size 1.27 1.27)) (hide yes)))
  (property "Datasheet" "" (at 196.85 109.22 0) (effects (font (size 1.27 1.27)) (hide yes)))
  (property "Description" "Power symbol creates a global label with name \"VBUS\"" (at 196.85 109.22 0) (effects (font (size 1.27 1.27)) (hide yes)))
  (pin "1"))
 (symbol
  (lib_id "Protea:GND")
  (at 110.49 157.48 270)
  (unit 1)
  (exclude_from_sim no)
  (in_bom yes)
  (on_board yes)
  (dnp no)
  (fields_autoplaced yes)
  (property "Reference" "#PWR0136" (at 104.14 157.48 0) (effects (font (size 1.27 1.27)) (hide yes)))
  (property "Value" "GND" (at 106.68 157.4799 90) (effects (font (size 1.27 1.27)) (justify right)))
  (property "Footprint" "" (at 110.49 157.48 0) (effects (font (size 1.27 1.27)) (hide yes)))
  (property "Datasheet" "" (at 110.49 157.48 0) (effects (font (size 1.27 1.27)) (hide yes)))
  (property "Description" "Power symbol creates a global label with name \"GND\" , ground" (at 110.49 157.48 0) (effects (font (size 1.27 1.27)) (hide yes)))
  (pin "1"))
 (symbol
  (lib_id "Protea:R")
  (at 187.96 67.31 90)
  (unit 1)
  (exclude_from_sim no)
  (in_bom yes)
  (on_board yes)
  (dnp no)
  (fields_autoplaced yes)
  (property "Reference" "R30" (at 187.96 60.96 90) (effects (font (size 1.27 1.27))))
  (property "Value" "1K" (at 187.96 63.5 90) (effects (font (size 1.27 1.27))))
  (property "Footprint" "FRANK:Resistor (0603)" (at 187.96 69.088 90) (effects (font (size 1.27 1.27)) (hide yes)))
  (property "Datasheet" "https://www.vishay.com/docs/28952/mcs0402at-mct0603at-mcu0805at-mca1206at.pdf" (at 187.96 67.31 0) (effects (font (size 1.27 1.27)) (hide yes)))
  (property "Description" "Resistor" (at 187.96 67.31 0) (effects (font (size 1.27 1.27)) (hide yes)))
  (property "AliExpress" "https://www.aliexpress.com/item/1005005945735199.html" (at 187.96 67.31 0) (effects (font (size 1.27 1.27)) (hide yes)))
  (property "Sim.Device" "" (at 187.96 67.31 0) (effects (font (size 1.27 1.27))))
  (property "LCSC" "" (at 187.96 67.31 0) (effects (font (size 1.27 1.27)) (hide yes)))
  (property "MANUFACTURER" "" (at 187.96 67.31 0) (effects (font (size 1.27 1.27))))
  (pin "1")
  (pin "2"))
 (symbol
  (lib_id "Protea:Conn_01x02_Pin")
  (at 133.35 77.47 0)
  (mirror y)
  (unit 1)
  (exclude_from_sim no)
  (in_bom yes)
  (on_board yes)
  (dnp no)
  (fields_autoplaced yes)
  (property "Reference" "J8" (at 132.715 73.66 0) (effects (font (size 1.27 1.27))))
  (property "Value" "~" (at 132.715 76.2 0) (effects (font (size 1.27 1.27))))
  (property "Footprint" "FRANK:Test Points (1mm x 2)" (at 133.35 77.47 0) (effects (font (size 1.27 1.27)) (hide yes)))
  (property "Datasheet" "~" (at 133.35 77.47 0) (effects (font (size 1.27 1.27)) (hide yes)))
  (property "Description" "Generic connector, single row, 01x02, script generated" (at 133.35 77.47 0) (effects (font (size 1.27 1.27)) (hide yes)))
  (pin "2")
  (pin "1"))
 (symbol
  (lib_id "Protea:LED_Small")
  (at 191.77 77.47 180)
  (unit 1)
  (exclude_from_sim no)
  (in_bom yes)
  (on_board yes)
  (dnp no)
  (property "Reference" "LD3" (at 193.802 75.184 0) (effects (font (size 1.524 1.524)) (justify left)))
  (property "Value" "Blue" (at 193.294 80.264 0) (effects (font (size 1.016 1.016)) (justify left)))
  (property "Footprint" "FRANK:LED (0805)" (at 191.77 77.47 90) (effects (font (size 1.27 1.27)) (hide yes)))
  (property "Datasheet" "https://www.farnell.com/datasheets/1760130.pdf" (at 191.77 77.47 90) (effects (font (size 1.27 1.27)) (hide yes)))
  (property "Description" "Light emitting diode, small symbol" (at 191.77 77.47 0) (effects (font (size 1.27 1.27)) (hide yes)))
  (property "Sim.Pin" "1=K 2=A" (at 191.77 77.47 0) (effects (font (size 1.27 1.27)) (hide yes)))
  (property "AliExpress" "https://www.aliexpress.com/item/1005007252088951.html" (at 191.77 77.47 0) (effects (font (size 1.27 1.27)) (hide yes)))
  (property "MANUFACTURER" "" (at 191.77 77.47 0) (effects (font (size 1.27 1.27))))
  (pin "2")
  (pin "1"))
 (symbol
  (lib_id "Protea:Conn_01x02_Pin_3")
  (at 132.08 140.97 0)
  (mirror y)
  (unit 1)
  (exclude_from_sim no)
  (in_bom yes)
  (on_board yes)
  (dnp no)
  (property "Reference" "J7" (at 136.398 140.716 0) (effects (font (size 1.27 1.27))))
  (property "Value" "Flash" (at 136.398 143.256 0) (effects (font (size 1.27 1.27))))
  (property "Footprint" "FRANK:Button (SMD, 3x3mm, 1-1)" (at 132.08 140.97 0) (effects (font (size 1.27 1.27)) (hide yes)))
  (property "Datasheet" "" (at 132.08 140.97 0) (effects (font (size 1.27 1.27)) (hide yes)))
  (property "Description" "Generic connector, single row, 01x02, script generated" (at 132.08 140.97 0) (effects (font (size 1.27 1.27)) (hide yes)))
  (property "AliExpress" "https://www.aliexpress.com/item/1005006126461601.html" (at 132.08 140.97 0) (effects (font (size 1.27 1.27)) (hide yes)))
  (pin "2")
  (pin "1"))
 (symbol
  (lib_id "Protea:SW_Push")
  (at 115.57 157.48 180)
  (unit 1)
  (exclude_from_sim no)
  (in_bom yes)
  (on_board yes)
  (dnp no)
  (fields_autoplaced yes)
  (property "Reference" "S4" (at 115.57 152.4 0) (effects (font (size 1.27 1.27))))
  (property "Value" "ESP RST" (at 115.57 154.94 0) (effects (font (size 1.27 1.27))))
  (property "Footprint" "FRANK:TACT-SIDE-4623" (at 115.57 162.56 0) (effects (font (size 1.27 1.27)) (hide yes)))
  (property "Datasheet" "https://parts4laptops.eu/en/microbuttons/3300-microbutton-tact-switch-ts-1233-33x33x15mm-smt-mounting.html" (at 115.57 162.56 0) (effects (font (size 1.27 1.27)) (hide yes)))
  (property "Description" "" (at 115.57 157.48 0) (effects (font (size 1.27 1.27)) (hide yes)))
  (property "AliExpress" "https://www.aliexpress.com/item/1005007359248990.html" (at 115.57 157.48 0) (effects (font (size 1.27 1.27)) (hide yes)))
  (property "Sim.Device" "" (at 115.57 157.48 0) (effects (font (size 1.27 1.27))))
  (property "MANUFACTURER" "" (at 115.57 157.48 0) (effects (font (size 1.27 1.27))))
  (pin "1")
  (pin "2"))
 (symbol
  (lib_id "Connector:TestPoint")
  (at 120.65 66.04 270)
  (unit 1)
  (exclude_from_sim no)
  (in_bom yes)
  (on_board yes)
  (dnp no)
  (fields_autoplaced yes)
  (property "Reference" "J6" (at 125.73 64.7699 90) (effects (font (size 1.27 1.27)) (justify left)))
  (property "Value" "Defaults" (at 125.73 67.3099 90) (effects (font (size 1.27 1.27)) (justify left)))
  (property "Footprint" "FRANK:Test Point (1mm x 1)" (at 120.65 71.12 0) (effects (font (size 1.27 1.27)) (hide yes)))
  (property "Datasheet" "~" (at 120.65 71.12 0) (effects (font (size 1.27 1.27)) (hide yes)))
  (property "Description" "test point" (at 120.65 66.04 0) (effects (font (size 1.27 1.27)) (hide yes)))
  (pin "1"))
 (symbol
  (lib_id "Protea:GND")
  (at 196.85 77.47 90)
  (unit 1)
  (exclude_from_sim no)
  (in_bom yes)
  (on_board yes)
  (dnp no)
  (property "Reference" "#PWR098" (at 203.2 77.47 0) (effects (font (size 1.27 1.27)) (hide yes)))
  (property "Value" "GND" (at 200.66 77.4701 90) (effects (font (size 1.27 1.27)) (justify right)))
  (property "Footprint" "" (at 196.85 77.47 0) (effects (font (size 1.27 1.27)) (hide yes)))
  (property "Datasheet" "" (at 196.85 77.47 0) (effects (font (size 1.27 1.27)) (hide yes)))
  (property "Description" "Power symbol creates a global label with name \"GND\" , ground" (at 196.85 77.47 0) (effects (font (size 1.27 1.27)) (hide yes)))
  (pin "1"))
 (symbol
  (lib_id "Protea:R_Small")
  (at 184.15 77.47 90)
  (unit 1)
  (exclude_from_sim no)
  (in_bom yes)
  (on_board yes)
  (dnp no)
  (property "Reference" "R29" (at 184.15 75.438 90) (effects (font (size 1.524 1.524))))
  (property "Value" "470R" (at 184.15 79.502 90) (effects (font (size 1.016 1.016))))
  (property "Footprint" "FRANK:Resistor (0603)" (at 184.15 77.47 0) (effects (font (size 1.27 1.27)) (hide yes)))
  (property "Datasheet" "https://www.vishay.com/docs/28952/mcs0402at-mct0603at-mcu0805at-mca1206at.pdf" (at 184.15 77.47 0) (effects (font (size 1.27 1.27)) (hide yes)))
  (property "Description" "Resistor, small symbol" (at 184.15 77.47 0) (effects (font (size 1.27 1.27)) (hide yes)))
  (property "AliExpress" "https://www.aliexpress.com/item/1005005945735199.html" (at 184.15 77.47 0) (effects (font (size 1.27 1.27)) (hide yes)))
  (property "MANUFACTURER" "" (at 184.15 77.47 0) (effects (font (size 1.27 1.27))))
  (pin "1")
  (pin "2"))
 (symbol
  (lib_id "Protea:GND")
  (at 116.84 113.03 270)
  (mirror x)
  (unit 1)
  (exclude_from_sim no)
  (in_bom yes)
  (on_board yes)
  (dnp no)
  (property "Reference" "#PWR094" (at 110.49 113.03 0) (effects (font (size 1.27 1.27)) (hide yes)))
  (property "Value" "GND" (at 113.03 113.0301 90) (effects (font (size 1.27 1.27)) (justify right)))
  (property "Footprint" "" (at 116.84 113.03 0) (effects (font (size 1.27 1.27)) (hide yes)))
  (property "Datasheet" "" (at 116.84 113.03 0) (effects (font (size 1.27 1.27)) (hide yes)))
  (property "Description" "Power symbol creates a global label with name \"GND\" , ground" (at 116.84 113.03 0) (effects (font (size 1.27 1.27)) (hide yes)))
  (pin "1"))
 (symbol
  (lib_id "Protea:GND")
  (at 196.85 106.68 90)
  (unit 1)
  (exclude_from_sim no)
  (in_bom yes)
  (on_board yes)
  (dnp no)
  (property "Reference" "#PWR099" (at 203.2 106.68 0) (effects (font (size 1.27 1.27)) (hide yes)))
  (property "Value" "GND" (at 200.66 106.6801 90) (effects (font (size 1.27 1.27)) (justify right)))
  (property "Footprint" "" (at 196.85 106.68 0) (effects (font (size 1.27 1.27)) (hide yes)))
  (property "Datasheet" "" (at 196.85 106.68 0) (effects (font (size 1.27 1.27)) (hide yes)))
  (property "Description" "Power symbol creates a global label with name \"GND\" , ground" (at 196.85 106.68 0) (effects (font (size 1.27 1.27)) (hide yes)))
  (pin "1"))
 (symbol
  (lib_id "Protea:Conn_01x02_Pin_3")
  (at 133.35 113.03 0)
  (mirror y)
  (unit 1)
  (exclude_from_sim no)
  (in_bom yes)
  (on_board yes)
  (dnp no)
  (fields_autoplaced yes)
  (property "Reference" "J11" (at 132.715 109.22 0) (effects (font (size 1.27 1.27))))
  (property "Value" "~" (at 132.715 111.76 0) (effects (font (size 1.27 1.27))))
  (property "Footprint" "FRANK:Test Points (1mm x 2)" (at 133.35 113.03 0) (effects (font (size 1.27 1.27)) (hide yes)))
  (property "Datasheet" "~" (at 133.35 113.03 0) (effects (font (size 1.27 1.27)) (hide yes)))
  (property "Description" "Generic connector, single row, 01x02, script generated" (at 133.35 113.03 0) (effects (font (size 1.27 1.27)) (hide yes)))
  (pin "2")
  (pin "1"))
 (symbol
  (lib_id "Protea:VBUS")
  (at 116.84 115.57 90)
  (mirror x)
  (unit 1)
  (exclude_from_sim no)
  (in_bom yes)
  (on_board yes)
  (dnp no)
  (fields_autoplaced yes)
  (property "Reference" "#PWR095" (at 120.65 115.57 0) (effects (font (size 1.27 1.27)) (hide yes)))
  (property "Value" "VBUS" (at 113.03 115.5699 90) (effects (font (size 1.27 1.27)) (justify left)))
  (property "Footprint" "" (at 116.84 115.57 0) (effects (font (size 1.27 1.27)) (hide yes)))
  (property "Datasheet" "" (at 116.84 115.57 0) (effects (font (size 1.27 1.27)) (hide yes)))
  (property "Description" "Power symbol creates a global label with name \"VBUS\"" (at 116.84 115.57 0) (effects (font (size 1.27 1.27)) (hide yes)))
  (pin "1"))
 (symbol
  (lib_id "Protea:GND")
  (at 115.57 140.97 270)
  (mirror x)
  (unit 1)
  (exclude_from_sim no)
  (in_bom yes)
  (on_board yes)
  (dnp no)
  (property "Reference" "#PWR091" (at 109.22 140.97 0) (effects (font (size 1.27 1.27)) (hide yes)))
  (property "Value" "GND" (at 111.76 140.9701 90) (effects (font (size 1.27 1.27)) (justify right)))
  (property "Footprint" "" (at 115.57 140.97 0) (effects (font (size 1.27 1.27)) (hide yes)))
  (property "Datasheet" "" (at 115.57 140.97 0) (effects (font (size 1.27 1.27)) (hide yes)))
  (property "Description" "Power symbol creates a global label with name \"GND\" , ground" (at 115.57 140.97 0) (effects (font (size 1.27 1.27)) (hide yes)))
  (pin "1"))
 (symbol
  (lib_id "Protea:+3V3")
  (at 194.31 67.31 270)
  (unit 1)
  (exclude_from_sim no)
  (in_bom yes)
  (on_board yes)
  (dnp no)
  (fields_autoplaced yes)
  (property "Reference" "#PWR097" (at 190.5 67.31 0) (effects (font (size 1.27 1.27)) (hide yes)))
  (property "Value" "+3V3" (at 198.12 67.3099 90) (effects (font (size 1.27 1.27)) (justify left)))
  (property "Footprint" "" (at 194.31 67.31 0) (effects (font (size 1.27 1.27)) (hide yes)))
  (property "Datasheet" "" (at 194.31 67.31 0) (effects (font (size 1.27 1.27)) (hide yes)))
  (property "Description" "Power symbol creates a global label with name \"+3V3\"" (at 194.31 67.31 0) (effects (font (size 1.27 1.27)) (hide yes)))
  (pin "1"))
 (symbol
  (lib_id "Protea:R_Small")
  (at 124.46 127 270)
  (unit 1)
  (exclude_from_sim no)
  (in_bom yes)
  (on_board yes)
  (dnp no)
  (property "Reference" "R28" (at 124.46 124.206 90) (effects (font (size 1.27 1.27))))
  (property "Value" "200R" (at 124.46 129.54 90) (effects (font (size 1.27 1.27))))
  (property "Footprint" "FRANK:Resistor (0603)" (at 124.46 127 0) (effects (font (size 1.27 1.27)) (hide yes)))
  (property "Datasheet" "https://www.vishay.com/docs/28952/mcs0402at-mct0603at-mcu0805at-mca1206at.pdf" (at 124.46 127 0) (effects (font (size 1.27 1.27)) (hide yes)))
  (property "Description" "Resistor, small symbol" (at 124.46 127 0) (effects (font (size 1.27 1.27)) (hide yes)))
  (property "AliExpress" "https://www.aliexpress.com/item/1005005945735199.html" (at 124.46 127 0) (effects (font (size 1.27 1.27)) (hide yes)))
  (property "MANUFACTURER" "" (at 124.46 127 0) (effects (font (size 1.27 1.27))))
  (pin "1")
  (pin "2"))
 (symbol
  (lib_id "Protea:VBUS")
  (at 196.85 111.76 270)
  (unit 1)
  (exclude_from_sim no)
  (in_bom yes)
  (on_board yes)
  (dnp no)
  (property "Reference" "#PWR0101" (at 193.04 111.76 0) (effects (font (size 1.27 1.27)) (hide yes)))
  (property "Value" "VBUS" (at 202.692 111.76 90) (effects (font (size 1.27 1.27))))
  (property "Footprint" "" (at 196.85 111.76 0) (effects (font (size 1.27 1.27)) (hide yes)))
  (property "Datasheet" "" (at 196.85 111.76 0) (effects (font (size 1.27 1.27)) (hide yes)))
  (property "Description" "Power symbol creates a global label with name \"VBUS\"" (at 196.85 111.76 0) (effects (font (size 1.27 1.27)) (hide yes)))
  (pin "1")))
